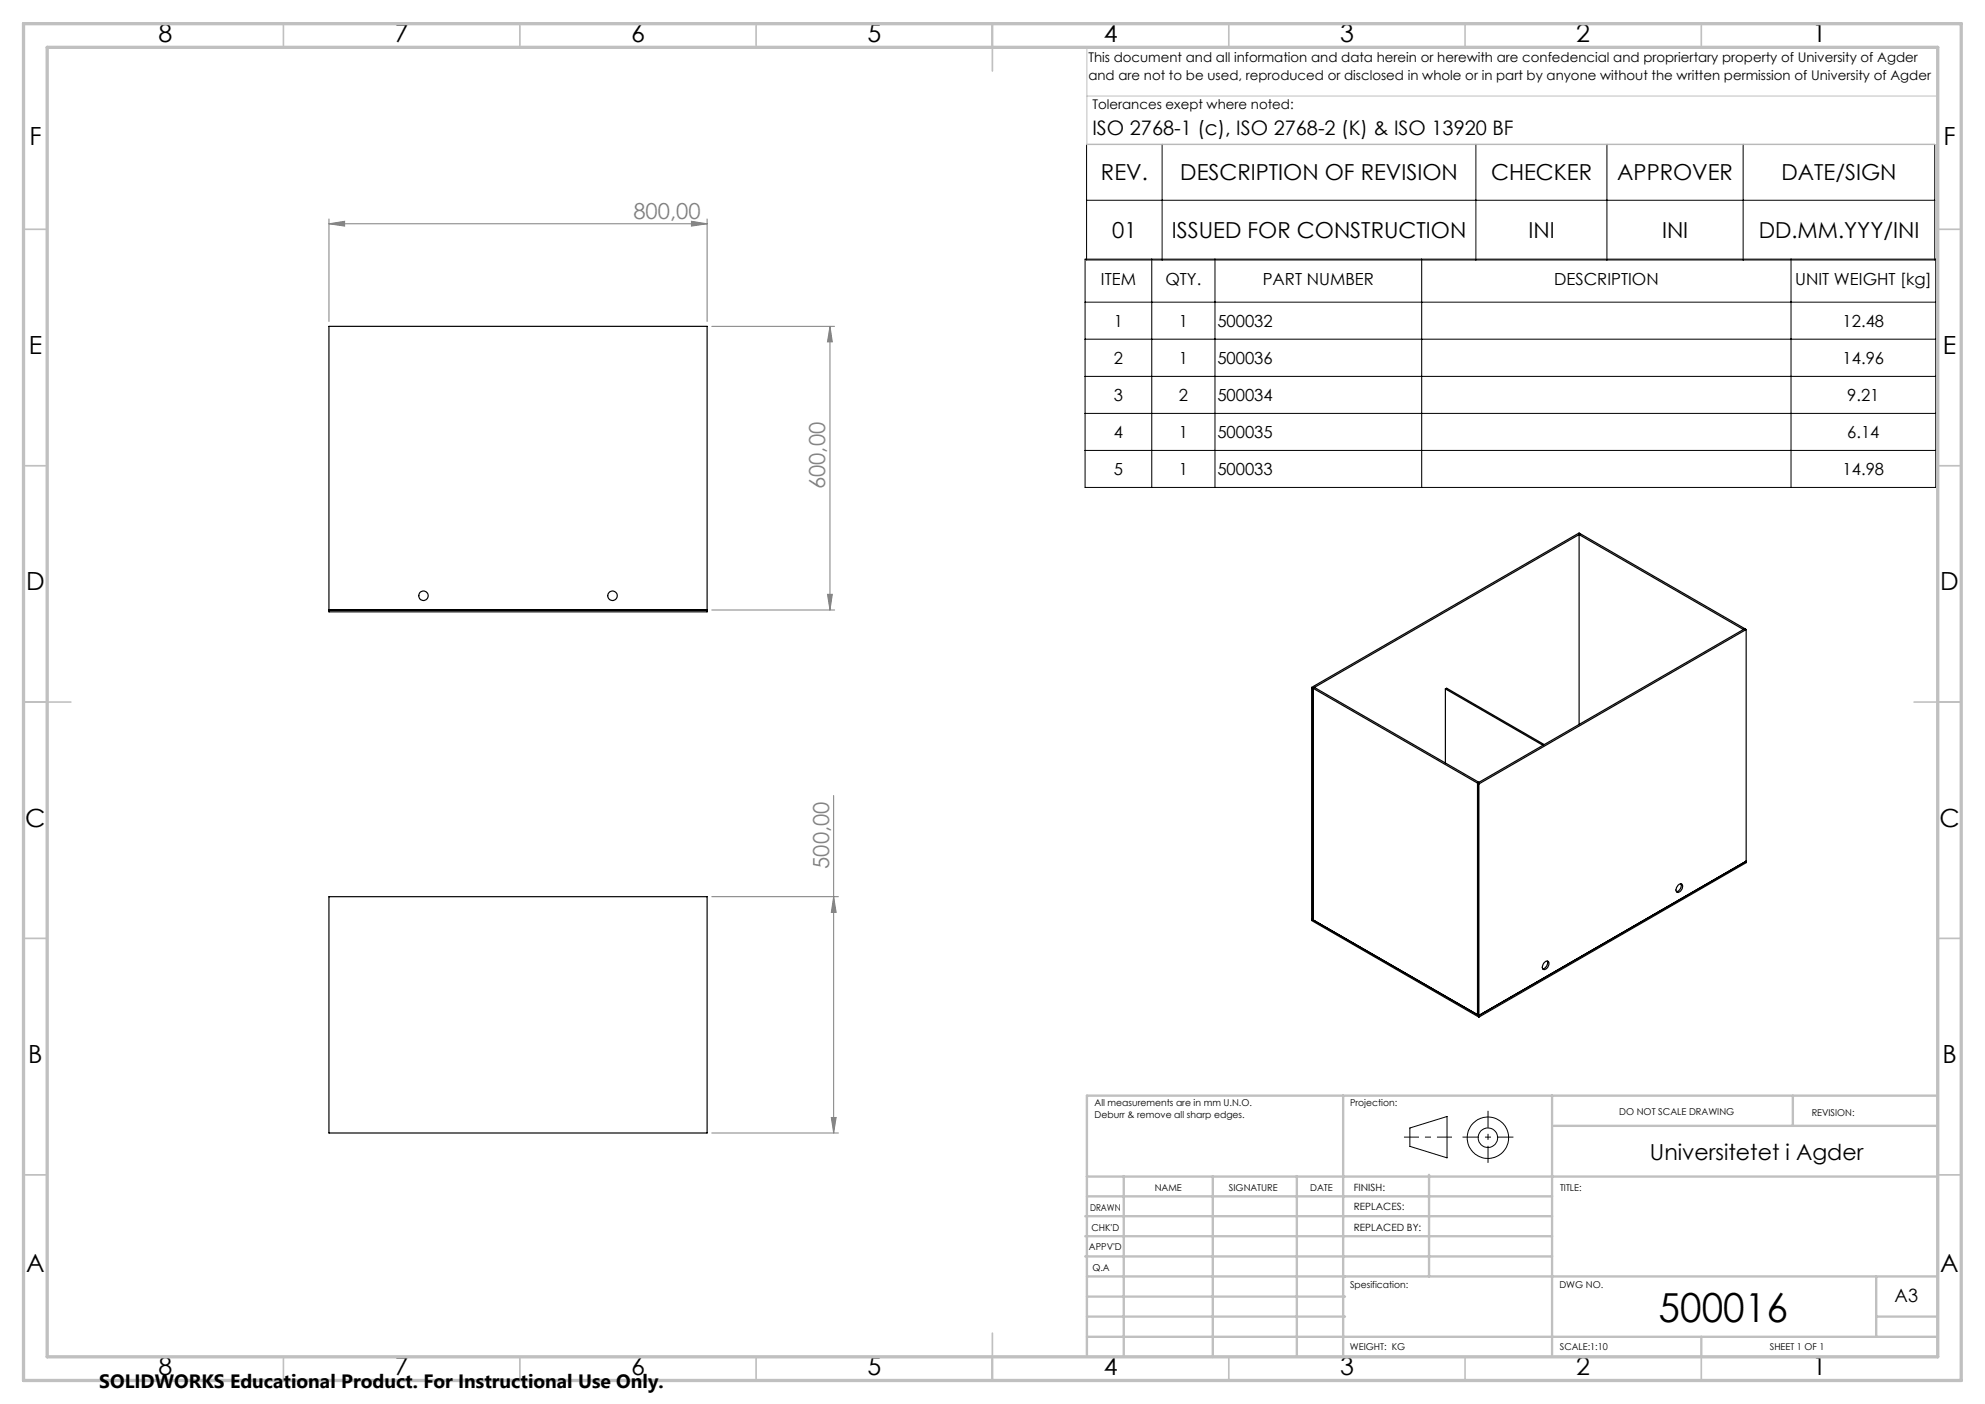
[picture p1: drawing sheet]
<svg xmlns="http://www.w3.org/2000/svg" width="420mm" height="297mm" viewBox="0 0 420 297" stroke-linecap="round" stroke-linejoin="round" font-family="sans-serif">
<g fill="none" stroke="#000" stroke-width=".25">
<path d="M69.6 69h80v60.4h-80zM334.1 113.1l34.8 20.1 .3-.2M334.1 113.1v40.1M334.4 112.9l-56.6 32.7M334.4 112.9l-.3-.2-56.6 32.7M334.4 112.9l-.3 .2M334.4 112.9l34.8 20.1M69.6 129h80M369.2 133l-56.6 32.7M369.2 133l.3 .2M369.5 133.2l-56.6 32.6M369.5 133.2v49.3l-56.6 32.7"/>
<path d="M277.5 145.4v49.3l35.4 20.5M277.5 145.4l.3 .2M277.8 145.6v49l-.3-.2 35.4 20.4M277.8 145.6l.3-.2 34.8 20.1-.3 .2M277.8 145.6l34.8 20.1M305.8 145.7l20.7 12M305.8 145.7l.3-.1 20.6 11.9M305.8 145.7v15.7M312.6 165.7v49l.3 .1M312.6 165.7l.3 .1M312.9 165.8v49.4M69.6 189.7h80v50h-80z"/>
<path d="M355 187.3a.56 .56 0 0 1 .8-.3 .56 .56 0 0 1 .2 .9 .8 .8 0 0 1-.5 .7 .8 .8 0 0 1-.8 0 1.42 1.42 0 0 1 .3-1.3zM355.7 187a1.36 1.36 0 0 1-1 1.6M369.5 182.2l-56.6 32.6M326.7 203.6a.56 .56 0 0 1 .9-.2 .56 .56 0 0 1 .1 .8 .8 .8 0 0 1-.5 .7 .8 .8 0 0 1-.8 0 1.42 1.42 0 0 1 .3-1.3zM327.4 203.3a1.29 1.29 0 0 1-1 1.7"/>
<circle cx="89.6" cy="126" r=".99"/>
<circle cx="129.6" cy="126" r="1"/>
</g>
<g fill="none" stroke="#808080" stroke-width=".21">
<path d="M69.6 47.3l3.3-.5v1zM69.6 46.3v21.7M69.6 47.3h80M146.3 46.8l3.3 .5-3.3 .5zM149.6 46.3v21.7M150.6 69h26M175.6 69l.5 3.3h-1zM175.6 69v60M150.6 129h26M175.1 125.7h1l-.5 3.3zM176.4 168.3v71.4M150.6 189.7h26.8"/>
<path d="M176.4 189.7l.5 3.3h-1zM150.6 239.7h26.8M175.9 236.4h1l-.5 3.3z"/>
</g>
<g fill="none" stroke="#000" stroke-width=".21">
<path d="M229.9 30.5h179.5v24.5h-179.5zM245.9 30.5v24.5M312.3 30.5v24.5M340 30.5v24.5M368.8 30.5v24.5M229.6 54.8h180v48.3h-180zM229.9 42.4h179.5M243.7 54.8v48.3M257.1 54.8v48.3M300.8 54.8v48.3M379 54.8v48.3M229.6 63.9h180"/>
<path d="M229.6 71.8h180M229.6 79.6h180M229.6 87.5h180M229.6 95.3h180M298.3 238.6l7.9-2.4v8.7l-7.9-2.4z"/>
<circle cx="314.8" cy="240.7" r="2.07"/>
<circle cx="314.8" cy="240.7" r="4.4"/>
</g>
<path d="M297.1 240.5h10.1" fill="none" stroke="#000" stroke-width=".21" stroke-dasharray="15.2 1.3 1.3 1.3" stroke-dashoffset="12.1" stroke-linecap="butt"/>
<path d="M314.8 235v11" fill="none" stroke="#000" stroke-width=".21" stroke-dasharray="15.2 1.3 1.3 1.3" stroke-dashoffset="11.6" stroke-linecap="butt"/>
<path d="M309.5 240.5h10.7" fill="none" stroke="#000" stroke-width=".21" stroke-dasharray="15.2 1.3 1.3 1.3" stroke-dashoffset="11.8" stroke-linecap="butt"/>
<path d="M230 10v20.6h180M230.5 10h179.5v33M230 20.3h180" fill="none" stroke="#c0c0c0" stroke-width=".21"/>
<g fill="none" stroke="#c0c0c0" stroke-width=".35">
<path d="M60 5v5M110 5v5M160 5v5M210 5v10M260 5v5M310 5v5M360 5v5M5 48.5h5M410 48.5h5M5 98.5h5M410 98.5h5M5 148.5h10"/>
<path d="M405 148.5h10M5 198.5h5M410 198.5h5M5 248.5h5M410 248.5h5M60 287v5M110 287v5M160 287v5M210 282v10M260 287v5M310 287v5M360 287v5"/>
</g>
<g fill="none" stroke="#c0c0c0" stroke-width=".5">
<path d="M284.2 231.8v55.2M328.4 231.8v55.2M328.8 238.2h81.2M379.3 231.8v6.4M410 231.8h-180v55.2M229.6 257.3h98.8M230 248.9h179.6M230 253.1h98.4M237.8 248.8v38.2M256.6 248.9v38.2M274.4 248.8v38.2M302.4 248.5v21.5"/>
<path d="M229.6 265.8h98.8M229.6 261.5h98.8M230 278.5h54.6M230 274.3h54.6M230 270h180M397 278.5h13M397 270v12.8M230 282.8h180M360 282.8v4.2"/>
</g>
<path d="M5 5h410v287h-410zM10 10h400v277h-400z" fill="none" stroke="#c0c0c0" stroke-width=".7"/>
<g fill="#808080">
<path d="M69.6 47.3l3.3-.5v1zM146.3 46.8l3.3 .5-3.3 .5z"/>
<path d="M176.4 189.7l.5 3.3h-1zM175.9 236.4h1l-.5 3.3z"/>
<path d="M175.6 69l.5 3.3h-1zM175.1 125.7h1l-.5 3.3z"/>
</g>
<text font-size="8.5" x="350.9" y="279.7">500016</text>
<g font-size="5.3">
<text x="33.5" y="8.9">8</text>
<text x="83.5" y="8.9">7</text>
<text x="133.5" y="8.9">6</text>
<text x="183.5" y="8.9">5</text>
<text x="233.5" y="8.9">4</text>
<text x="283.5" y="8.9">3</text>
<text x="333.5" y="8.9">2</text>
<text x="383.5" y="8.9">1</text>
<text x="6.2" y="30.7">F</text>
<text x="411.2" y="30.7">F</text>
<text x="6.1" y="74.9">E</text>
<text x="411.1" y="74.9">E</text>
<text x="5.5" y="124.9">D</text>
<text x="410.5" y="124.9">D</text>
<text x="5.3" y="174.9">C</text>
<text x="410.3" y="174.9">C</text>
<text x="6" y="224.9">B</text>
<text x="411" y="224.9">B</text>
<text x="5.5" y="269.2">A</text>
<text x="410.5" y="269.2">A</text>
<text x="33.5" y="290.9">8</text>
<text x="83.5" y="290.9">7</text>
<text x="133.5" y="290.9">6</text>
<text x="183.5" y="290.9">5</text>
<text x="233.5" y="290.9">4</text>
<text x="283.5" y="290.9">3</text>
<text x="333.5" y="290.9">2</text>
<text x="383.5" y="290.9">1</text>
</g>
<g font-size="4.7">
<text x="233" y="38.1">REV.</text>
<text x="249.7" y="38.1">DESCRIPTION OF REVISION</text>
<text x="315.5" y="38.1">CHECKER</text>
<text x="342.2" y="38.1">APPROVER</text>
<text x="376.9" y="38.1">DATE/SIGN</text>
<text x="235.3" y="50.3">01</text>
<text x="247.9" y="50.3">ISSUED FOR CONSTRUCTION</text>
<text x="323.4" y="50.3">INI</text>
<text x="351.7" y="50.3">INI</text>
<text x="372.1" y="50.3">DD.MM.YYY/INI</text>
<text x="349.1" y="245.3">Universitetet i Agder</text>
</g>
<g font-size="4.7" fill="#808080">
<text x="134" y="46.3">800,00</text>
<text x="174.6" y="103.5" transform="rotate(-90 174.6 103.5)">600,00</text>
<text x="175.4" y="183.8" transform="rotate(-90 175.4 183.8)">500,00</text>
</g>
<text font-size="4.2" x="231.1" y="28.5">ISO 2768-1 (c), ISO 2768-2 (K) &amp; ISO 13920 BF</text>
<text font-size="4.1" x="21" y="293.7">SOLIDWORKS Educational Product. For Instructional Use Only.</text>
<text font-size="3.9" x="400.9" y="275.5">A3</text>
<g font-size="3.5">
<text x="232.9" y="60.4">ITEM</text>
<text x="246.6" y="60.4">QTY.</text>
<text x="267.2" y="60.4">PART NUMBER</text>
<text x="328.8" y="60.4">DESCRIPTION</text>
<text x="379.8" y="60.4">UNIT WEIGHT [kg]</text>
<text x="235.7" y="69.1">1</text>
<text x="249.4" y="69.1">1</text>
<text x="257.6" y="69.1">500032</text>
<text x="389.9" y="69.1">12.48</text>
<text x="235.7" y="77">2</text>
<text x="249.4" y="77">1</text>
<text x="257.6" y="77">500036</text>
<text x="389.9" y="77">14.96</text>
<text x="235.7" y="84.8">3</text>
<text x="249.4" y="84.8">2</text>
<text x="257.6" y="84.8">500034</text>
<text x="390.9" y="84.8">9.21</text>
<text x="235.7" y="92.7">4</text>
<text x="249.4" y="92.7">1</text>
<text x="257.6" y="92.7">500035</text>
<text x="390.9" y="92.7">6.14</text>
<text x="235.7" y="100.5">5</text>
<text x="249.4" y="100.5">1</text>
<text x="257.6" y="100.5">500033</text>
<text x="389.9" y="100.5">14.98</text>
</g>
<g font-size="2.8">
<text x="230.3" y="13.1">This document and all information and data herein or herewith are confedencial and propriertary property of University of Agder</text>
<text x="230.3" y="16.9">and are not to be used, reproduced or disclosed in whole or in part by anyone without the written permission of University of Agder</text>
<text x="231.1" y="23.1">Tolerances exept where noted:</text>
</g>
<g font-size="2.1">
<text x="286.4" y="251.9">FINISH:</text>
<text x="286.5" y="256">REPLACES:</text>
<text x="286.5" y="260.4">REPLACED BY:</text>
</g>
<g font-size="2">
<text x="231.6" y="234">All measurements are in mm U.N.O.</text>
<text x="285.6" y="234">Projection:</text>
<text x="231.6" y="236.5">Deburr &amp; remove all sharp edges.</text>
<text x="342.6" y="236">DO NOT SCALE DRAWING</text>
<text x="383.3" y="236.2">REVISION:</text>
<text x="244.3" y="252">NAME</text>
<text x="260" y="251.9">SIGNATURE</text>
<text x="277.2" y="251.9">DATE</text>
<text x="330.1" y="251.9">TITLE:</text>
<text x="230.6" y="256.1">DRAWN</text>
<text x="230.9" y="260.3">CHK'D</text>
<text x="230.4" y="264.4">APPV'D</text>
<text x="231.1" y="268.8">Q.A</text>
<text x="285.6" y="272.5">Spesification:</text>
<text x="330" y="272.5">DWG NO.</text>
<text x="285.6" y="285.5">WEIGHT: KG</text>
<text x="330.1" y="285.6">SCALE:1:10</text>
<text x="374.5" y="285.6">SHEET 1 OF 1</text>
</g>
</svg>
